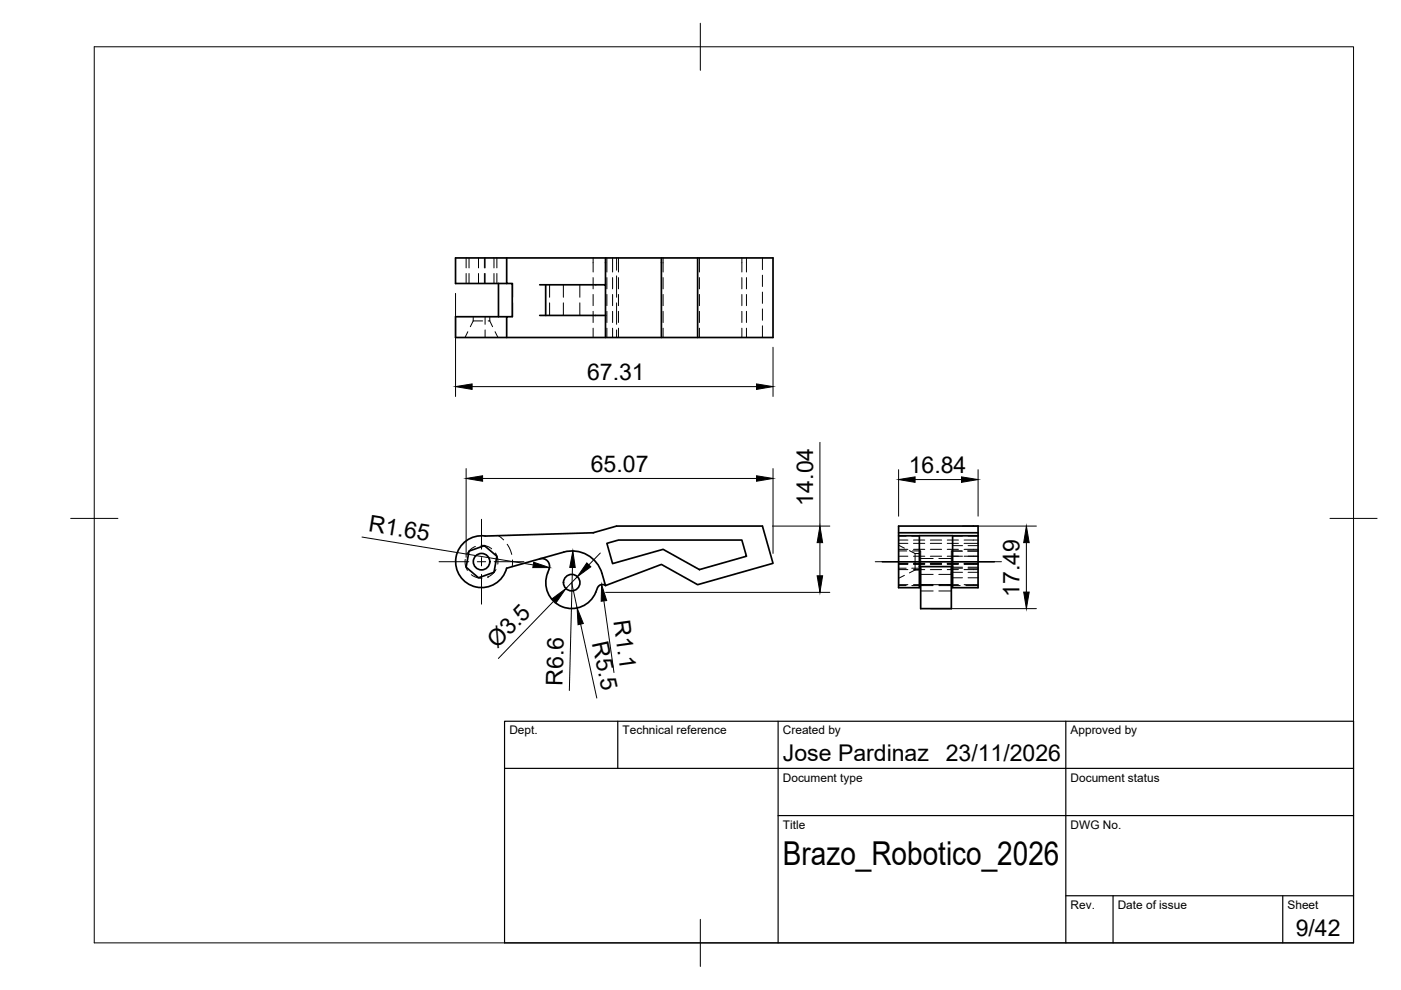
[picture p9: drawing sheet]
<svg xmlns="http://www.w3.org/2000/svg" width="297mm" height="210mm" viewBox="0 0 297 210" stroke-linecap="round" stroke-linejoin="round" font-family="sans-serif">
<!-- layer: Visible -->
<g fill="none" stroke="#000" stroke-width=".36">
<path d="M107.4 54.7v5.4h1.2v7.1h-1.2v4.4M128.4 54.7v5.7M140.2 54.7v16.9M147.9 54.7v16.9M105.7 60.1v7.1M107.4 60.1h-10.8v-5.4h67.3v16.9h-67.3v-4.4h10.8M114.4 66.9h14M114.4 60.4h1.3M115.7 60.4h12.7v6.5M115.7 60.4v6.5M128.4 66.9v4.7M99.4 116.9l3.3-1.2 2.6 2.2-.6 3.4-3.2 1.2-2.7-2.2z"/>
<path d="M114.4 118.5a1.64 1.64 0 0 1 1.7 .5 1.64 1.64 0 0 1 .3 1.7l-.3 .8M119.5 117.1a6.6 6.6 0 0 1 8.1 4.5l.8 2.6 11.8-4.5 7.7 4.3 16-4.6-2.3-7.9h-30.9l-4.9 1.5-22.9 .6a5.5 5.5 0 0 0-6.2 4.5 5.5 5.5 0 0 0 4.2 6.4 5.5 5.5 0 0 0 6.5-4l12.1-3.4M128.7 115.2l2.4-.7h26.2l1 3.4-10 2.9-7.7-4.3-10.7 3zM190.5 113h16.9M190.5 113.6h16.9M194.9 113.6h.1M202 113.6v11h5.4v-13.1h-16.9v13.1h4.4v-11M116.1 121.5a5.5 5.5 0 0 0 3.1 7.1 5.5 5.5 0 0 0 7.1-3M128.4 124.2l-.7-.3-.6 .2-.4 .5-.4 1M194.9 124.2h.3M194.9 120.1h7.1M195.2 120.1v8.9h6.5v-8.9"/>
<path d="M201.7 124.2h.3"/>
<circle cx="102.1" cy="119.1" r="1.75"/>
<circle cx="121.2" cy="123.5" r="1.75"/>
</g>
<!-- layer: Hidden -->
<g fill="none" stroke="#000" stroke-width=".21">
<path d="M98.8 54.7v2.1M98.8 58v2.1M99.4 54.7v2.1M99.4 58v2.1M101.5 54.7v2.1M101.5 58v2.1M102.7 54.7v2.1M102.7 58v2.1M102.8 54.7v2.1M102.8 58v2.1M104.7 54.7v2.1M104.7 58v2.1"/>
<path d="M105.3 54.7v2.1M105.3 58v2.1M125.8 54.7v3M125.8 58.9v2.3M128.7 54.7v3M128.7 58.9v2.3M129.9 54.7v3M129.9 58.9v2.3M130.7 58.5v4.5M130.7 54.7v2.6M131.1 54.7v3M131.1 58.9v2.3"/>
<path d="M140.6 54.7v3M140.6 58.9v2.3M148.3 54.7v3M148.3 58.9v2.3M157.3 54.7v3M157.3 58.9v2.3M158.3 54.7v3M158.3 58.9v2.3M161.6 54.7v2.5M161.6 58.3v2.4M99.2 70.3l-.6 1.3M100.3 68h2"/>
<path d="M100.3 68l-.6 1.3M100.3 67.2v.8M102.8 67.2v1.6M102.8 69.9v1.7M103.5 68h.3M103.8 68l.6 1.3M103.8 67.2v.8M105 70.3l.6 1.3M108.6 60.1l.1 2.9M108.7 64.2l-.1 3M116.5 60.4v2.6M116.5 64.2v2.7"/>
<path d="M119.4 60.4v2.6M119.4 64.2v2.7M122.9 60.4v2.6M122.9 64.2v2.7M125.8 62.4v2.4M125.8 66v2.4M125.8 69.6v2M128.7 62.4v2.4M128.7 66v2.4M128.7 69.6v2M129.9 62.4v2.4M129.9 66v2.4"/>
<path d="M129.9 69.6v2M130.7 64.2v4.6M130.7 69.9v1.7M131.1 62.4v2.4M131.1 66v2.4M131.1 69.6v2M140.6 62.4v2.4M140.6 66v2.4M140.6 69.6v2M148.3 62.4v2.4M148.3 66v2.4M148.3 69.6v2"/>
<path d="M157.3 62.4v2.4M157.3 66v2.4M157.3 69.6v2M158.3 62.4v2.4M158.3 66v2.4M158.3 69.6v2M161.6 61.9v2.4M161.6 65.5v2.4M161.6 69.1v2.5M98.6 118.6v.3a3.3 3.3 0 0 0 .5 2M100.8 115.9l-1.1 .7-.7 .8M102 115.6l1.1 .2 1.1 .6"/>
<path d="M105.1 117.3l.1 .1a3.4 3.4 0 0 1 .3 2.2M105.7 113.6l1.1 .9M107.5 115.4l.5 .7 .5 1.5M108.7 118.7l-.1 1.4M125.8 113h.1M190.5 117.9h2M190.5 114.5h2M190.5 119.7h2M190.5 116.5h2M190.5 119.5h2M190.5 115.2h2M190.5 119.4h2"/>
<path d="M190.5 113.7h1.6M190.5 115.6l1.2 .6M190.5 116.8h1.8M192.8 116.7l1.2 .7M193.3 113.7h1.6M193.5 116.8h1.7v3.3M193.7 117.9h2.4M193.7 114.5h2.4M193.7 119.7h2.4M193.7 116.5h2.4M193.7 119.5h2.4M193.7 115.2h2.4"/>
<path d="M193.7 119.4h2.4M194 117.4v3.5M194 117.4h.9M195.2 118.4h2.6M197.3 117.9h2.3M197.3 114.5h2.3M197.3 119.7h2.3M197.3 116.5h2.3M197.3 119.5h2.3M197.3 115.2h2.3M197.3 119.4h2.3M199.1 118.4h2.6"/>
<path d="M200.8 117.9h3.3M200.8 114.5h2.4M200.8 119.7h2.4M200.8 116.5h2.4M200.8 119.5h2.4M200.8 115.2h2.4M200.8 119.4h2.4M202 116.9h2.1M202 115.7h2.1M202 113.7h2.1M203.9 116.8h-2.2v3.3M204.4 119.5h3"/>
<path d="M204.4 115.2h3M204.4 119.4h3M204.4 117.9h3M204.4 114.5h3M204.4 119.7h3M204.4 116.5h3M205.1 116.8h2.3M205.3 116.9h2.1M205.3 115.7h2.1M205.3 113.7h2.1M99.9 121.8l1.4 .7 .9 .1M103.4 122.4h.1"/>
<path d="M105.2 120.7l-.2 .3a3.5 3.5 0 0 1-1.6 1.4M190.5 120.8h2M190.5 124.2h1.6M190.5 120.5h1.6M190.5 124h2M191.7 122l-1.2 .6M193.3 124.2h1.6M193.3 120.5h1.6M193.7 120.8h2.4M193.7 124h2.4M194 120.9l-1.2 .6M194 120.9h.9"/>
<path d="M195.2 124.2h2.6M195.2 121.8h2.6M195.2 125.3h2.6M195.2 123.9h2.6M197.3 120.8h2.3M197.3 124h2.3M199.1 124.2h2.6M199.1 121.8h2.6M199.1 125.3h2.6M199.1 123.9h2.6M200.8 120.8h2.4M200.8 124h2.4"/>
<path d="M202 122.5h2.1M202 120.3h2.1M202 121.3h2.1M202 124.2h1.6M202 120.5h2.1M204.4 120.8h3M204.4 124h3M204.8 124.2h2.6M205.3 122.5h2.1M205.3 120.3h2.1M205.3 121.3h2.1M205.3 120.5h2.1"/>
</g>
<!-- layer: BORDER -->
<path d="M20 9.9h267v190h-267zM148.5 4.9v10M15 109.9h10M282 109.9h10M148.5 194.9v10" fill="none" stroke="#000" stroke-width=".21"/>
<!-- layer: TITLEBLOCK -->
<path d="M107 152.9h180v47h-180zM131 152.9v10M165 152.9v47M226 152.9v47M107 162.9h180M165 172.9h122M226 189.9h61M236 189.9v10M272 189.9v10" fill="none" stroke="#000" stroke-width=".25"/>
<!-- layer: Smart Centers -->
<path d="M93.1 119.1h6.3M101.2 119.1h1.8M102.1 110.1v6.3M102.1 118.2v1.8M104.8 119.1h6.3M185.6 119.1h26.7M102.1 121.8v6.3" fill="none" stroke="#000" stroke-width=".21"/>
<!-- layer: FD_Dimensions -->
<g fill="none" stroke="#000" stroke-width=".21">
<path d="M96.6 62.2v21.9M163.9 73.6v10.5M98.8 99.3v18.9M100.1 82h60.3M163.9 99.3v18M173.8 93.8v17.7M190.5 99.6v9.8M207.4 99.6v9.8M76.8 113.9l36.3 5.9M102.3 101.4h58.1M127.3 117.3l-2.5 2.5M163.8 111.5h12.1"/>
<path d="M173.8 115.1v7M194 101.7h9.9M204.1 111.5h15.6M217.6 115.1v10.4M117.5 127.3l-11.8 12.3M121.2 123.5l1.2 5.4M121.4 120.3l-.7 26.1M122.4 122.3l-2.4 2.5M123.1 132.3l3.4 15.7M128 127.4l2.2 15.2M128.4 125.6h47.5M197.3 129h22.4"/>
</g>
<g fill="#000" stroke="#000" stroke-width=".21">
<path d="M96.6 82l3.5-.6v1.2zM160.4 81.4l3.5 .6-3.5 .6zM98.8 101.4l3.5-.5v1.1zM113.2 119.2l3.3 1.1h-3.5zM124.4 119.4l.9 .8-2.9 2.1zM160.4 100.9l3.5 .5-3.5 .6zM173.8 111.5l.6 3.6h-1.2zM190.5 101.7l3.5-.6v1.2zM203.9 101.1l3.5 .6-3.5 .6zM217.6 111.5l.6 3.6h-1.2zM117.1 126.9l2.9-2.1-2 2.9zM121.5 116.8l.5 3.5h-1.2z"/>
<path d="M122.4 128.9l1.3 3.3-1.1 .3zM127.6 123.9l1 3.4-1.1 .2zM173.2 122.1h1.2l-.6 3.5zM217 125.5h1.2l-.6 3.5z"/>
</g>
<text font-size="7" x="166" y="183.4">Brazo_Robotico_2026</text>
<g font-size="4.9">
<text x="124.5" y="80.5">67.31</text>
<text x="125.3" y="100">65.07</text>
<text x="192.7" y="100.2">16.84</text>
<text x="172.4" y="107.2" transform="rotate(-90 172.4 107.2)">14.04</text>
<text x="78" y="112.6" transform="rotate(9 78 112.6)">R1.65</text>
<text x="130" y="131.7" transform="rotate(82 130 131.7)">R1.1</text>
<text x="216.2" y="126.6" transform="rotate(-90 216.2 126.6)">17.49</text>
<text x="105.4" y="137.7" transform="rotate(-46 105.4 137.7)">Ø3.5</text>
<text x="125.5" y="136.4" transform="rotate(78 125.5 136.4)">R5.5</text>
<text x="119.3" y="145.3" transform="rotate(-89 119.3 145.3)">R6.6</text>
<text x="166" y="161.4">Jose Pardinaz</text>
<text x="200.5" y="161.4">23/11/2026</text>
<text x="274.7" y="198.6">9/42</text>
</g>
<g font-size="2.5">
<text x="108" y="155.7">Dept.</text>
<text x="132" y="155.7">Technical reference</text>
<text x="166" y="155.7">Created by</text>
<text x="227" y="155.7">Approved by</text>
<text x="166" y="165.7">Document type</text>
<text x="227" y="165.7">Document status</text>
<text x="166" y="175.7">Title</text>
<text x="227" y="175.7">DWG No.</text>
<text x="227" y="192.7">Rev.</text>
<text x="237" y="192.7">Date of issue</text>
<text x="273" y="192.7">Sheet</text>
</g>
</svg>
